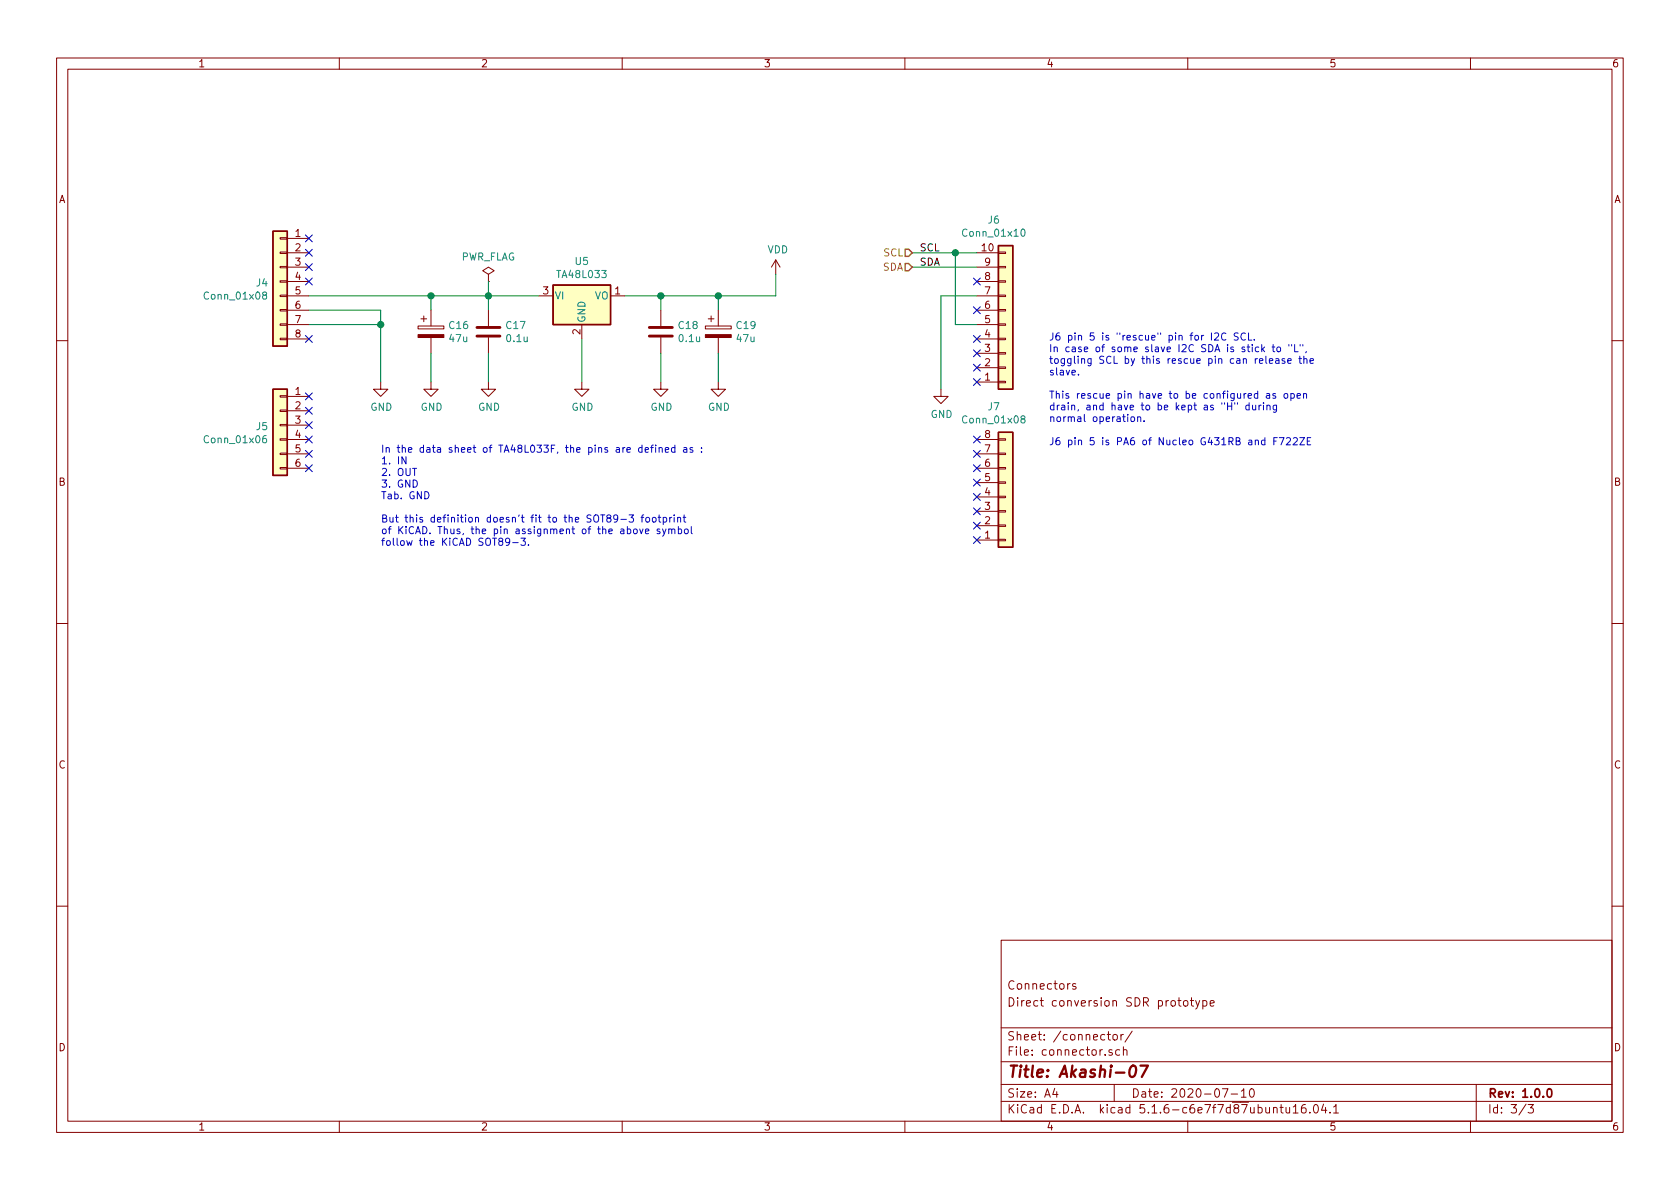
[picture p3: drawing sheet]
EESchema Schematic File Version 4
EELAYER 30 0
EELAYER END
$Descr A4 11693 8268
encoding utf-8
Sheet 3 3
Title "Akashi-07"
Date "2020-07-10"
Rev "1.0.0"
Comp ""
Comment1 "Direct conversion SDR prototype"
Comment2 "Connectors"
Comment3 ""
Comment4 ""
$EndDescr
$Comp
L Connector_Generic:Conn_01x08 J4
U 1 1
P 1950 1950
F 0 "J4" H 2030 1942 50  0000 L CNN
F 1 "Conn_01x08" H 2030 1851 50  0000 L CNN
F 2 "Pin_Headers:Pin_Header_Straight_1x08_Pitch2.54mm" H 1950 1950 50  0001 C CNN
F 3 "~" H 1950 1950 50  0001 C CNN
F 4 "" H 1950 1950 50  0001 C CNN "DigiKey"
	1    1950 1950
	-1   0    0    -1  
$EndComp
$Comp
L Connector_Generic:Conn_01x06 J5
U 1 1
P 1950 2950
F 0 "J5" H 2030 2942 50  0000 L CNN
F 1 "Conn_01x06" H 2030 2851 50  0000 L CNN
F 2 "Pin_Headers:Pin_Header_Straight_1x06_Pitch2.54mm" H 1950 2950 50  0001 C CNN
F 3 "~" H 1950 2950 50  0001 C CNN
	1    1950 2950
	-1   0    0    -1  
$EndComp
$Comp
L Connector_Generic:Conn_01x08 J7
U 1 1
P 7000 3450
F 0 "J7" H 6918 2825 50  0000 C CNN
F 1 "Conn_01x08" H 6918 2916 50  0000 C CNN
F 2 "Pin_Headers:Pin_Header_Straight_1x08_Pitch2.54mm" H 7000 3450 50  0001 C CNN
F 3 "~" H 7000 3450 50  0001 C CNN
F 4 "" H 7000 3450 50  0001 C CNN "DigiKey"
	1    7000 3450
	1    0    0    1   
$EndComp
$Comp
L Connector_Generic:Conn_01x10 J6
U 1 1
P 7000 2250
F 0 "J6" H 6918 1525 50  0000 C CNN
F 1 "Conn_01x10" H 6918 1616 50  0000 C CNN
F 2 "Pin_Headers:Pin_Header_Straight_1x10_Pitch2.54mm" H 7000 2250 50  0001 C CNN
F 3 "~" H 7000 2250 50  0001 C CNN
	1    7000 2250
	1    0    0    1   
$EndComp
$Comp
L power:GND #PWR032
U 1 1
P 4050 2650
F 0 "#PWR032" H 4050 2400 50  0001 C CNN
F 1 "GND" H 4055 2477 50  0000 C CNN
F 2 "" H 4050 2650 50  0001 C CNN
F 3 "" H 4050 2650 50  0001 C CNN
	1    4050 2650
	1    0    0    -1  
$EndComp
$Comp
L power:GND #PWR031
U 1 1
P 3400 2650
F 0 "#PWR031" H 3400 2400 50  0001 C CNN
F 1 "GND" H 3405 2477 50  0000 C CNN
F 2 "" H 3400 2650 50  0001 C CNN
F 3 "" H 3400 2650 50  0001 C CNN
	1    3400 2650
	1    0    0    -1  
$EndComp
$Comp
L power:GND #PWR033
U 1 1
P 4600 2650
F 0 "#PWR033" H 4600 2400 50  0001 C CNN
F 1 "GND" H 4605 2477 50  0000 C CNN
F 2 "" H 4600 2650 50  0001 C CNN
F 3 "" H 4600 2650 50  0001 C CNN
	1    4600 2650
	1    0    0    -1  
$EndComp
Wire Wire Line
	3400 2150 3400 2050
Connection ~ 3400 2050
Wire Wire Line
	4600 2050 4600 2150
Connection ~ 4600 2050
Wire Wire Line
	4600 2050 4350 2050
Wire Wire Line
	4600 2650 4600 2450
Wire Wire Line
	3400 2650 3400 2450
Wire Wire Line
	2150 2150 2650 2150
Wire Wire Line
	2650 2150 2650 2250
Wire Wire Line
	2150 2250 2650 2250
Connection ~ 2650 2250
Wire Wire Line
	2650 2250 2650 2650
$Comp
L power:GND #PWR029
U 1 1
P 2650 2650
F 0 "#PWR029" H 2650 2400 50  0001 C CNN
F 1 "GND" H 2655 2477 50  0000 C CNN
F 2 "" H 2650 2650 50  0001 C CNN
F 3 "" H 2650 2650 50  0001 C CNN
	1    2650 2650
	1    0    0    -1  
$EndComp
$Comp
L power:GND #PWR036
U 1 1
P 6550 2700
F 0 "#PWR036" H 6550 2450 50  0001 C CNN
F 1 "GND" H 6555 2527 50  0000 C CNN
F 2 "" H 6550 2700 50  0001 C CNN
F 3 "" H 6550 2700 50  0001 C CNN
	1    6550 2700
	1    0    0    -1  
$EndComp
Wire Wire Line
	6800 2050 6550 2050
Wire Wire Line
	6550 2050 6550 2700
NoConn ~ 2150 1650
NoConn ~ 2150 1750
NoConn ~ 2150 1950
NoConn ~ 2150 2350
NoConn ~ 2150 2750
NoConn ~ 2150 2850
NoConn ~ 2150 2950
NoConn ~ 2150 3050
NoConn ~ 2150 3150
NoConn ~ 2150 3250
NoConn ~ 6800 2350
NoConn ~ 6800 2450
NoConn ~ 6800 2550
NoConn ~ 6800 2650
NoConn ~ 6800 3050
NoConn ~ 6800 3150
NoConn ~ 6800 3250
NoConn ~ 6800 3350
NoConn ~ 6800 3450
NoConn ~ 6800 3550
NoConn ~ 6800 3650
NoConn ~ 6800 3750
Wire Wire Line
	6350 1750 6650 1750
Wire Wire Line
	6350 1850 6800 1850
Text Label 6400 1750 0    50   ~ 0
SCL
Text Label 6400 1850 0    50   ~ 0
SDA
Connection ~ 6650 1750
Wire Wire Line
	6650 1750 6800 1750
Wire Wire Line
	6800 2250 6650 2250
Wire Wire Line
	6650 1750 6650 2250
NoConn ~ 6800 2150
$Comp
L power:VDD #PWR035
U 1 1
P 5400 1900
F 0 "#PWR035" H 5400 1750 50  0001 C CNN
F 1 "VDD" H 5415 2073 50  0000 C CNN
F 2 "" H 5400 1900 50  0001 C CNN
F 3 "" H 5400 1900 50  0001 C CNN
	1    5400 1900
	1    0    0    -1  
$EndComp
Wire Wire Line
	5400 1900 5400 2050
$Comp
L power:PWR_FLAG #FLG03
U 1 1
P 3400 1950
F 0 "#FLG03" H 3400 2025 50  0001 C CNN
F 1 "PWR_FLAG" H 3400 2123 50  0000 C CNN
F 2 "" H 3400 1950 50  0001 C CNN
F 3 "~" H 3400 1950 50  0001 C CNN
	1    3400 1950
	1    0    0    -1  
$EndComp
Wire Wire Line
	3400 2050 3400 1950
NoConn ~ 6800 1950
Text HLabel 6350 1750 0    50   Input ~ 0
SCL
Text HLabel 6350 1850 0    50   Input ~ 0
SDA
Text Notes 7300 3100 0    50   ~ 0
J6 pin 5 is "rescue" pin for I2C SCL.\nIn case of some slave I2C SDA is stick to "L", \ntoggling SCL by this rescue pin can release the \nslave. \n\nThis rescue pin have to be configured as open \ndrain, and have to be kept as "H" during \nnormal operation. \n\nJ6 pin 5 is PA6 of Nucleo G431RB and F722ZE
Text Notes 2650 3800 0    50   ~ 0
In the data sheet of TA48L033F, the pins are defined as :\n1. IN\n2. OUT\n3. GND\nTab. GND\n\nBut this definition doesn't fit to the SOT89-3 footprint \nof KiCAD. Thus, the pin assignment of the above symbol\nfollow the KiCAD SOT89-3.
NoConn ~ 2150 1850
Wire Wire Line
	5000 2450 5000 2650
Wire Wire Line
	5000 2050 4600 2050
Wire Wire Line
	5400 2050 5000 2050
Connection ~ 5000 2050
Wire Wire Line
	5000 2150 5000 2050
$Comp
L power:GND #PWR034
U 1 1
P 5000 2650
F 0 "#PWR034" H 5000 2400 50  0001 C CNN
F 1 "GND" H 5005 2477 50  0000 C CNN
F 2 "" H 5000 2650 50  0001 C CNN
F 3 "" H 5000 2650 50  0001 C CNN
	1    5000 2650
	1    0    0    -1  
$EndComp
Wire Wire Line
	3000 2450 3000 2650
$Comp
L power:GND #PWR030
U 1 1
P 3000 2650
F 0 "#PWR030" H 3000 2400 50  0001 C CNN
F 1 "GND" H 3005 2477 50  0000 C CNN
F 2 "" H 3000 2650 50  0001 C CNN
F 3 "" H 3000 2650 50  0001 C CNN
	1    3000 2650
	1    0    0    -1  
$EndComp
Wire Wire Line
	2150 2050 3000 2050
Wire Wire Line
	3000 2050 3400 2050
Connection ~ 3000 2050
Wire Wire Line
	3000 2150 3000 2050
Wire Wire Line
	3400 2050 3750 2050
Wire Wire Line
	4050 2650 4050 2350
$Comp
L Device:C C18
U 1 1
P 4600 2300
F 0 "C18" H 4715 2346 50  0000 L CNN
F 1 "0.1u" H 4715 2255 50  0000 L CNN
F 2 "Capacitors_THT:C_Disc_D4.7mm_W2.5mm_P5.00mm" H 4638 2150 50  0001 C CNN
F 3 "~" H 4600 2300 50  0001 C CNN
	1    4600 2300
	1    0    0    -1  
$EndComp
$Comp
L Device:CP C19
U 1 1
P 5000 2300
F 0 "C19" H 5118 2346 50  0000 L CNN
F 1 "47u" H 5118 2255 50  0000 L CNN
F 2 "Capacitors_THT:CP_Radial_D8.0mm_P2.50mm" H 5038 2150 50  0001 C CNN
F 3 "~" H 5000 2300 50  0001 C CNN
	1    5000 2300
	1    0    0    -1  
$EndComp
$Comp
L Device:C C17
U 1 1
P 3400 2300
F 0 "C17" H 3515 2346 50  0000 L CNN
F 1 "0.1u" H 3515 2255 50  0000 L CNN
F 2 "Capacitors_THT:C_Disc_D4.7mm_W2.5mm_P5.00mm" H 3438 2150 50  0001 C CNN
F 3 "~" H 3400 2300 50  0001 C CNN
	1    3400 2300
	1    0    0    -1  
$EndComp
$Comp
L Device:CP C16
U 1 1
P 3000 2300
F 0 "C16" H 3118 2346 50  0000 L CNN
F 1 "47u" H 3118 2255 50  0000 L CNN
F 2 "Capacitors_THT:CP_Radial_D8.0mm_P2.50mm" H 3038 2150 50  0001 C CNN
F 3 "~" H 3000 2300 50  0001 C CNN
	1    3000 2300
	1    0    0    -1  
$EndComp
$Comp
L TA48L033:TA48L033 U5
U 1 1
P 4050 2050
F 0 "U5" H 4050 2292 50  0000 C CNN
F 1 "TA48L033" H 4050 2201 50  0000 C CNN
F 2 "TO_SOT_Packages_SMD:SOT-89-3_Handsoldering" H 4050 2250 50  0001 C CNN
F 3 "https://toshiba.semicon-storage.com/jp/semiconductor/product/power-management-ics/detail.TA48L033F.html" H 4050 2000 50  0001 C CNN
	1    4050 2050
	1    0    0    -1  
$EndComp
$EndSCHEMATC
